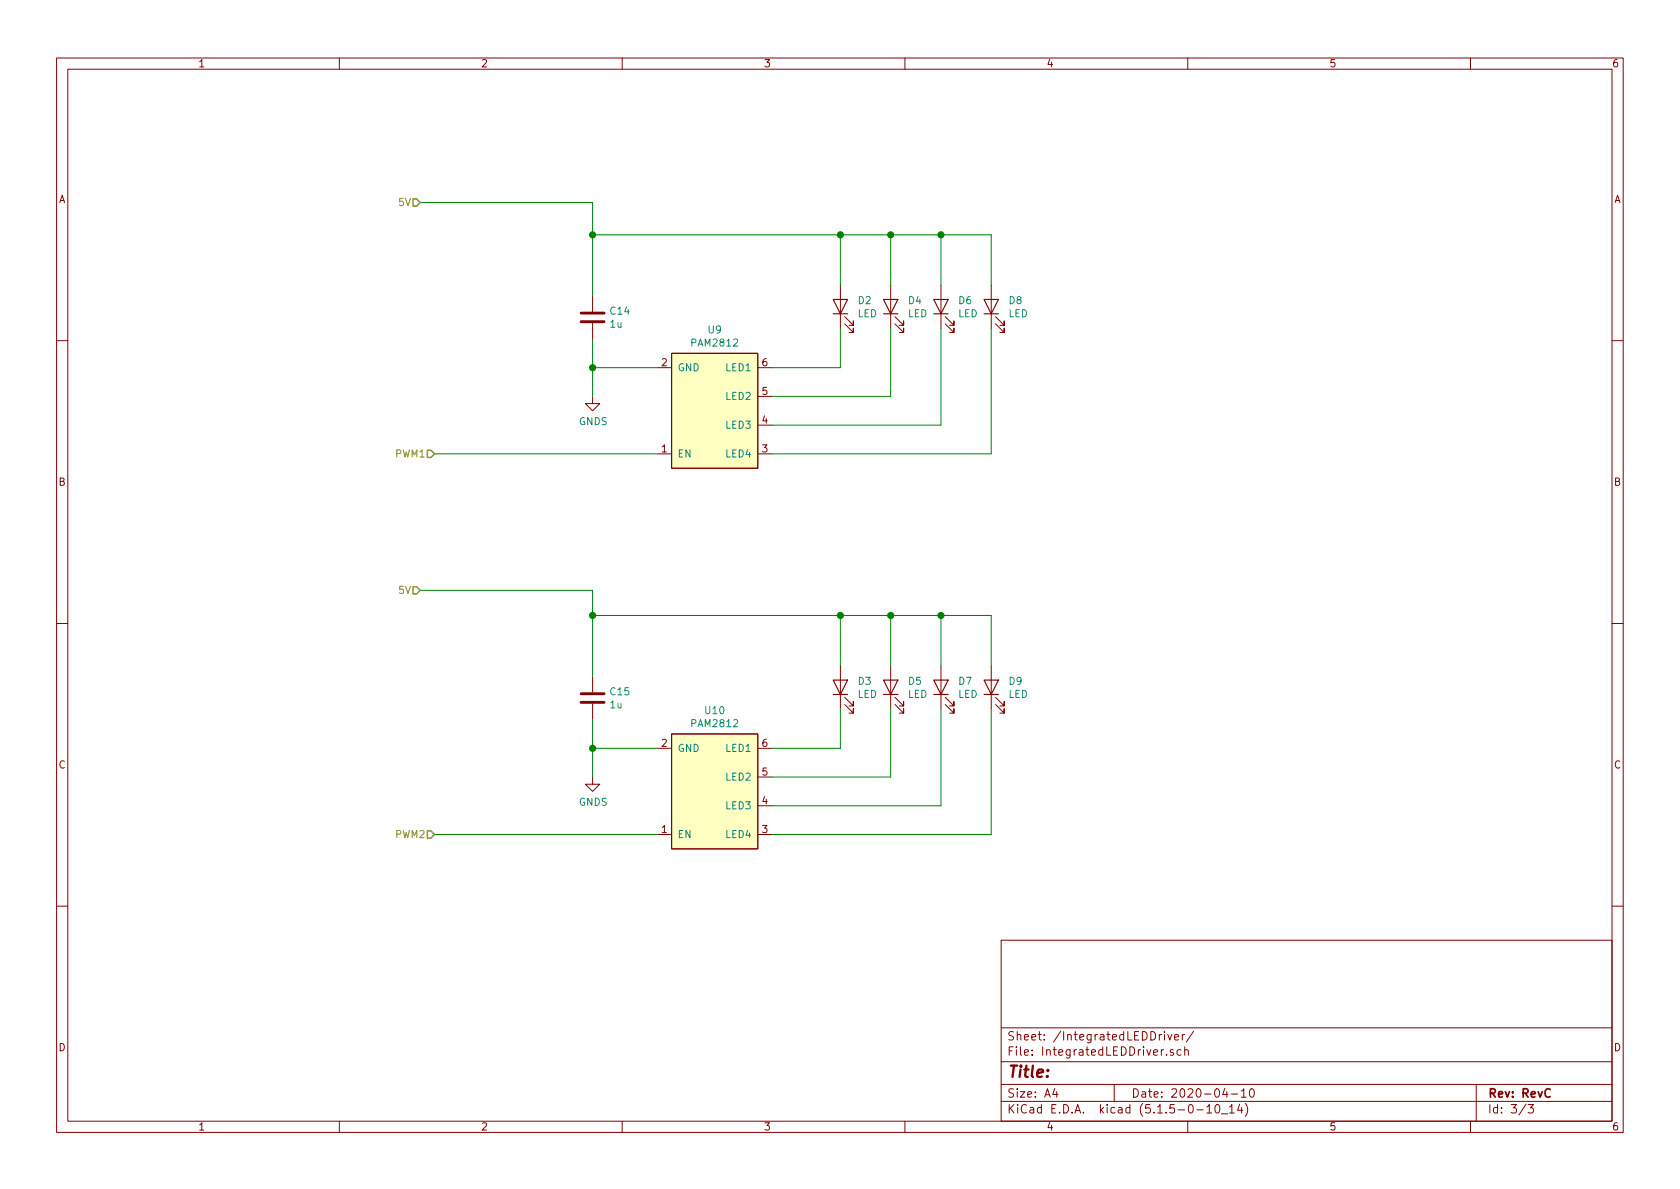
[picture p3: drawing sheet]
EESchema Schematic File Version 4
EELAYER 30 0
EELAYER END
$Descr A4 11693 8268
encoding utf-8
Sheet 3 3
Title ""
Date "2020-04-10"
Rev "RevC"
Comp ""
Comment1 ""
Comment2 ""
Comment3 ""
Comment4 ""
$EndDescr
$Comp
L PAM2812:PAM2812 U?
U 1 1
P 4975 2850
AR Path="/5EA74434" Ref="U?"  Part="1" 
AR Path="/5EA2BA44/5EA74434" Ref="U9"  Part="1" 
AR Path="/5EA3515F/5EA74434" Ref="U?"  Part="1" 
F 0 "U9" H 4975 3415 50  0000 C CNN
F 1 "PAM2812" H 4975 3324 50  0000 C CNN
F 2 "Package_TO_SOT_SMD:TSOT-23-6_HandSoldering" H 5075 2950 50  0001 C CNN
F 3 "https://docs.rs-online.com/eeb3/0900766b81268ced.pdf" H 5075 2950 50  0001 C CNN
	1    4975 2850
	1    0    0    -1  
$EndComp
$Comp
L Device:C C14
U 1 1
P 4125 2200
F 0 "C14" H 4240 2246 50  0000 L CNN
F 1 "1u" H 4240 2155 50  0000 L CNN
F 2 "Capacitor_SMD:C_0402_1005Metric" H 4163 2050 50  0001 C CNN
F 3 "~" H 4125 2200 50  0001 C CNN
	1    4125 2200
	1    0    0    -1  
$EndComp
Wire Wire Line
	4125 2350 4125 2550
Wire Wire Line
	4125 2550 4575 2550
Wire Wire Line
	4125 2550 4125 2750
Connection ~ 4125 2550
$Comp
L power:GNDS #PWR0110
U 1 1
P 4125 2750
F 0 "#PWR0110" H 4125 2500 50  0001 C CNN
F 1 "GNDS" H 4130 2577 50  0000 C CNN
F 2 "" H 4125 2750 50  0001 C CNN
F 3 "" H 4125 2750 50  0001 C CNN
	1    4125 2750
	1    0    0    -1  
$EndComp
Wire Wire Line
	4575 3150 3025 3150
Text HLabel 3025 3150 0    50   Input ~ 0
PWM1
$Comp
L Device:LED D2
U 1 1
P 5850 2125
F 0 "D2" V 5889 2008 50  0000 R CNN
F 1 "LED" V 5798 2008 50  0000 R CNN
F 2 "LED_SMD:LED_1206_3216Metric_Pad1.42x1.75mm_HandSolder" H 5850 2125 50  0001 C CNN
F 3 "~" H 5850 2125 50  0001 C CNN
	1    5850 2125
	0    -1   -1   0   
$EndComp
Text HLabel 2925 1400 0    50   Input ~ 0
5V
Wire Wire Line
	4125 1400 2925 1400
Wire Wire Line
	4125 1400 4125 1625
Wire Wire Line
	4125 1625 5850 1625
Wire Wire Line
	5850 1625 5850 1975
Connection ~ 4125 1625
Wire Wire Line
	4125 1625 4125 2050
Wire Wire Line
	5850 1625 6200 1625
Wire Wire Line
	6200 1625 6200 1975
Connection ~ 5850 1625
Wire Wire Line
	6200 1625 6550 1625
Wire Wire Line
	6550 1625 6550 1975
Connection ~ 6200 1625
Wire Wire Line
	6550 1625 6900 1625
Wire Wire Line
	6900 1625 6900 1975
Connection ~ 6550 1625
Wire Wire Line
	5850 2275 5850 2550
Wire Wire Line
	5850 2550 5375 2550
Wire Wire Line
	6200 2275 6200 2750
Wire Wire Line
	6200 2750 5375 2750
Wire Wire Line
	5375 2950 6550 2950
Wire Wire Line
	6550 2275 6550 2950
Wire Wire Line
	6900 2275 6900 3150
Wire Wire Line
	6900 3150 5375 3150
$Comp
L PAM2812:PAM2812 U?
U 1 1
P 4975 5500
AR Path="/5EA83B69" Ref="U?"  Part="1" 
AR Path="/5EA2BA44/5EA83B69" Ref="U10"  Part="1" 
AR Path="/5EA3515F/5EA83B69" Ref="U?"  Part="1" 
F 0 "U10" H 4975 6065 50  0000 C CNN
F 1 "PAM2812" H 4975 5974 50  0000 C CNN
F 2 "Package_TO_SOT_SMD:TSOT-23-6_HandSoldering" H 5075 5600 50  0001 C CNN
F 3 "https://docs.rs-online.com/eeb3/0900766b81268ced.pdf" H 5075 5600 50  0001 C CNN
	1    4975 5500
	1    0    0    -1  
$EndComp
$Comp
L Device:C C15
U 1 1
P 4125 4850
F 0 "C15" H 4240 4896 50  0000 L CNN
F 1 "1u" H 4240 4805 50  0000 L CNN
F 2 "Capacitor_SMD:C_0402_1005Metric" H 4163 4700 50  0001 C CNN
F 3 "~" H 4125 4850 50  0001 C CNN
	1    4125 4850
	1    0    0    -1  
$EndComp
Wire Wire Line
	4125 5000 4125 5200
Wire Wire Line
	4125 5200 4575 5200
Wire Wire Line
	4125 5200 4125 5400
Connection ~ 4125 5200
$Comp
L power:GNDS #PWR0111
U 1 1
P 4125 5400
F 0 "#PWR0111" H 4125 5150 50  0001 C CNN
F 1 "GNDS" H 4130 5227 50  0000 C CNN
F 2 "" H 4125 5400 50  0001 C CNN
F 3 "" H 4125 5400 50  0001 C CNN
	1    4125 5400
	1    0    0    -1  
$EndComp
Wire Wire Line
	4575 5800 3025 5800
Text HLabel 3025 5800 0    50   Input ~ 0
PWM2
Text HLabel 2925 4100 0    50   Input ~ 0
5V
Wire Wire Line
	4125 4100 2925 4100
Wire Wire Line
	4125 4100 4125 4275
Wire Wire Line
	4125 4275 5850 4275
Wire Wire Line
	5850 4275 5850 4625
Connection ~ 4125 4275
Wire Wire Line
	4125 4275 4125 4700
Wire Wire Line
	5850 4275 6200 4275
Wire Wire Line
	6200 4275 6200 4625
Connection ~ 5850 4275
Wire Wire Line
	6200 4275 6550 4275
Wire Wire Line
	6550 4275 6550 4625
Connection ~ 6200 4275
Wire Wire Line
	6550 4275 6900 4275
Wire Wire Line
	6900 4275 6900 4625
Connection ~ 6550 4275
Wire Wire Line
	5850 4925 5850 5200
Wire Wire Line
	5850 5200 5375 5200
Wire Wire Line
	6200 4925 6200 5400
Wire Wire Line
	6200 5400 5375 5400
Wire Wire Line
	5375 5600 6550 5600
Wire Wire Line
	6550 4925 6550 5600
Wire Wire Line
	6900 4925 6900 5800
Wire Wire Line
	6900 5800 5375 5800
$Comp
L Device:LED D4
U 1 1
P 6200 2125
F 0 "D4" V 6239 2008 50  0000 R CNN
F 1 "LED" V 6148 2008 50  0000 R CNN
F 2 "LED_SMD:LED_1206_3216Metric_Pad1.42x1.75mm_HandSolder" H 6200 2125 50  0001 C CNN
F 3 "~" H 6200 2125 50  0001 C CNN
	1    6200 2125
	0    -1   -1   0   
$EndComp
$Comp
L Device:LED D6
U 1 1
P 6550 2125
F 0 "D6" V 6589 2008 50  0000 R CNN
F 1 "LED" V 6498 2008 50  0000 R CNN
F 2 "LED_SMD:LED_1206_3216Metric_Pad1.42x1.75mm_HandSolder" H 6550 2125 50  0001 C CNN
F 3 "~" H 6550 2125 50  0001 C CNN
	1    6550 2125
	0    -1   -1   0   
$EndComp
$Comp
L Device:LED D8
U 1 1
P 6900 2125
F 0 "D8" V 6939 2008 50  0000 R CNN
F 1 "LED" V 6848 2008 50  0000 R CNN
F 2 "LED_SMD:LED_1206_3216Metric_Pad1.42x1.75mm_HandSolder" H 6900 2125 50  0001 C CNN
F 3 "~" H 6900 2125 50  0001 C CNN
	1    6900 2125
	0    -1   -1   0   
$EndComp
$Comp
L Device:LED D3
U 1 1
P 5850 4775
F 0 "D3" V 5889 4658 50  0000 R CNN
F 1 "LED" V 5798 4658 50  0000 R CNN
F 2 "LED_SMD:LED_1206_3216Metric_Pad1.42x1.75mm_HandSolder" H 5850 4775 50  0001 C CNN
F 3 "~" H 5850 4775 50  0001 C CNN
	1    5850 4775
	0    -1   -1   0   
$EndComp
$Comp
L Device:LED D5
U 1 1
P 6200 4775
F 0 "D5" V 6239 4658 50  0000 R CNN
F 1 "LED" V 6148 4658 50  0000 R CNN
F 2 "LED_SMD:LED_1206_3216Metric_Pad1.42x1.75mm_HandSolder" H 6200 4775 50  0001 C CNN
F 3 "~" H 6200 4775 50  0001 C CNN
	1    6200 4775
	0    -1   -1   0   
$EndComp
$Comp
L Device:LED D7
U 1 1
P 6550 4775
F 0 "D7" V 6589 4658 50  0000 R CNN
F 1 "LED" V 6498 4658 50  0000 R CNN
F 2 "LED_SMD:LED_1206_3216Metric_Pad1.42x1.75mm_HandSolder" H 6550 4775 50  0001 C CNN
F 3 "~" H 6550 4775 50  0001 C CNN
	1    6550 4775
	0    -1   -1   0   
$EndComp
$Comp
L Device:LED D9
U 1 1
P 6900 4775
F 0 "D9" V 6939 4658 50  0000 R CNN
F 1 "LED" V 6848 4658 50  0000 R CNN
F 2 "LED_SMD:LED_1206_3216Metric_Pad1.42x1.75mm_HandSolder" H 6900 4775 50  0001 C CNN
F 3 "~" H 6900 4775 50  0001 C CNN
	1    6900 4775
	0    -1   -1   0   
$EndComp
$EndSCHEMATC
